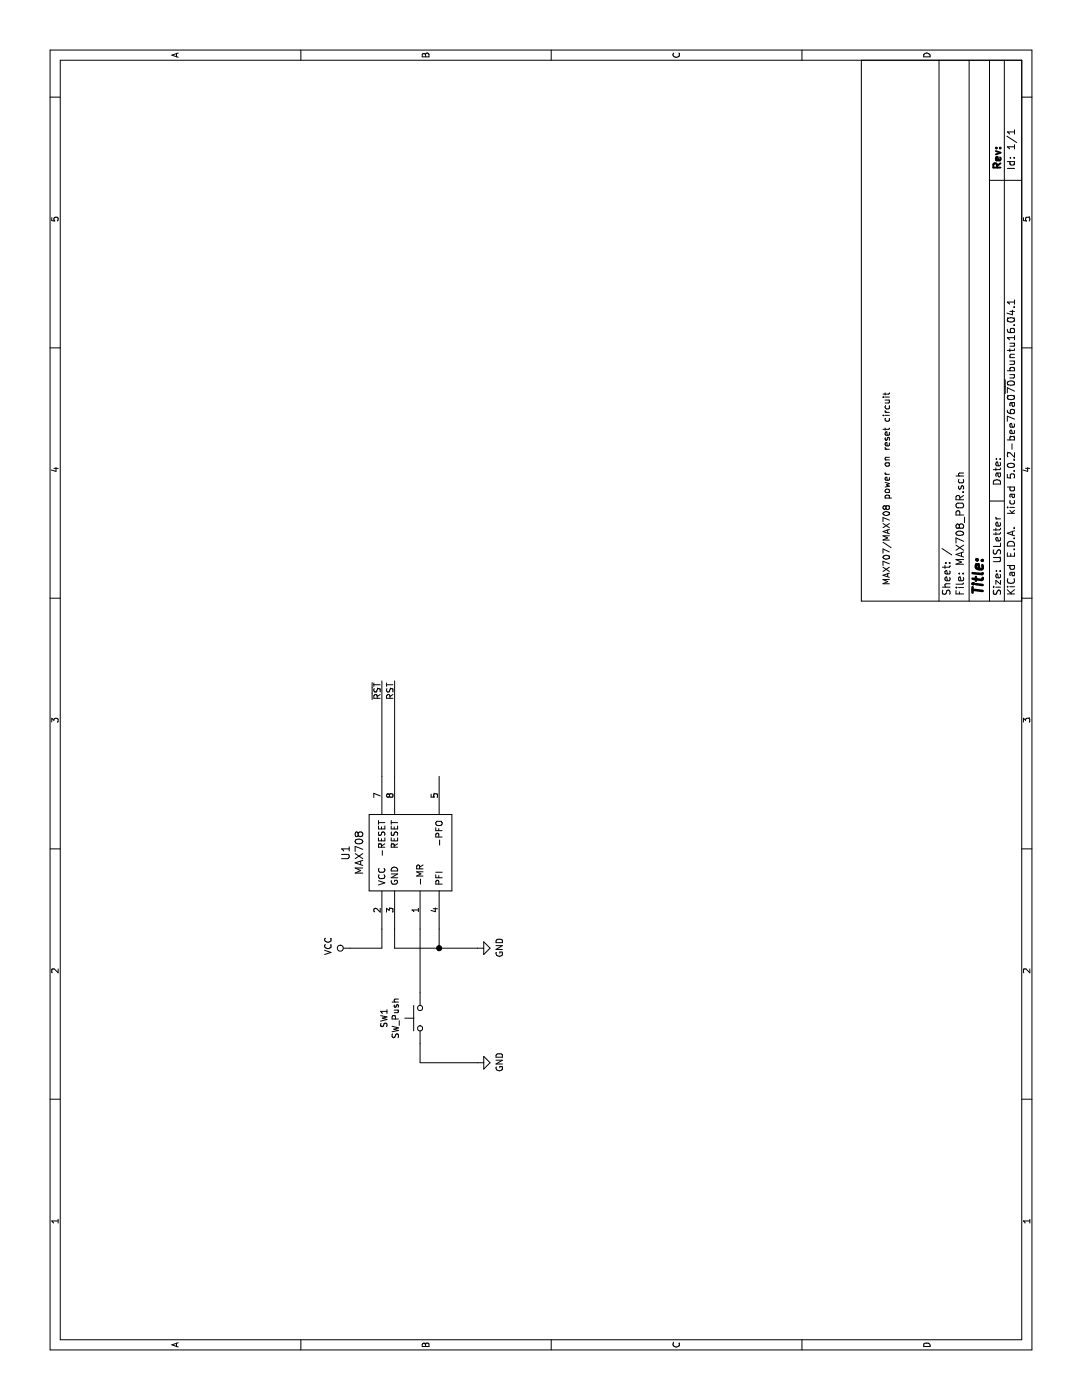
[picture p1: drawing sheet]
EESchema Schematic File Version 4
EELAYER 26 0
EELAYER END
$Descr USLetter 11000 8500
encoding utf-8
Sheet 1 1
Title ""
Date ""
Rev ""
Comp ""
Comment1 ""
Comment2 ""
Comment3 ""
Comment4 ""
$EndDescr
$Comp
L ya68k:MAX708 U1
U 1 1
P 4300 3200
F 0 "U1" H 4300 3687 60  0000 C CNN
F 1 "MAX708" H 4300 3581 60  0000 C CNN
F 2 "" H 4300 3200 60  0000 C CNN
F 3 "" H 4300 3200 60  0000 C CNN
	1    4300 3200
	1    0    0    -1  
$EndComp
Wire Wire Line
	3700 3000 3550 3000
Wire Wire Line
	3550 3000 3550 2750
$Comp
L power:VCC #PWR?
U 1 1
P 3550 2750
F 0 "#PWR?" H 3550 2600 50  0001 C CNN
F 1 "VCC" H 3567 2923 50  0000 C CNN
F 2 "" H 3550 2750 50  0001 C CNN
F 3 "" H 3550 2750 50  0001 C CNN
	1    3550 2750
	1    0    0    -1  
$EndComp
Wire Wire Line
	3700 3100 3550 3100
Wire Wire Line
	3550 3100 3550 3450
$Comp
L power:GND #PWR?
U 1 1
P 3550 3750
F 0 "#PWR?" H 3550 3500 50  0001 C CNN
F 1 "GND" H 3555 3577 50  0000 C CNN
F 2 "" H 3550 3750 50  0001 C CNN
F 3 "" H 3550 3750 50  0001 C CNN
	1    3550 3750
	1    0    0    -1  
$EndComp
Wire Wire Line
	3700 3300 3200 3300
$Comp
L Switch:SW_Push SW1
U 1 1
P 3000 3300
F 0 "SW1" H 3000 3585 50  0000 C CNN
F 1 "SW_Push" H 3000 3494 50  0000 C CNN
F 2 "" H 3000 3500 50  0001 C CNN
F 3 "" H 3000 3500 50  0001 C CNN
	1    3000 3300
	1    0    0    -1  
$EndComp
Wire Wire Line
	2800 3300 2650 3300
Wire Wire Line
	2650 3300 2650 3750
$Comp
L power:GND #PWR?
U 1 1
P 2650 3750
F 0 "#PWR?" H 2650 3500 50  0001 C CNN
F 1 "GND" H 2655 3577 50  0000 C CNN
F 2 "" H 2650 3750 50  0001 C CNN
F 3 "" H 2650 3750 50  0001 C CNN
	1    2650 3750
	1    0    0    -1  
$EndComp
Wire Wire Line
	3700 3450 3550 3450
Connection ~ 3550 3450
Wire Wire Line
	3550 3450 3550 3750
Wire Wire Line
	4900 3000 5650 3000
Wire Wire Line
	4900 3100 5650 3100
Text Label 5500 3000 0    50   ~ 0
~RST
Text Label 5500 3100 0    50   ~ 0
RST
Text Notes 6400 7000 0    50   ~ 0
MAX707/MAX708 power on reset circuit
$EndSCHEMATC
